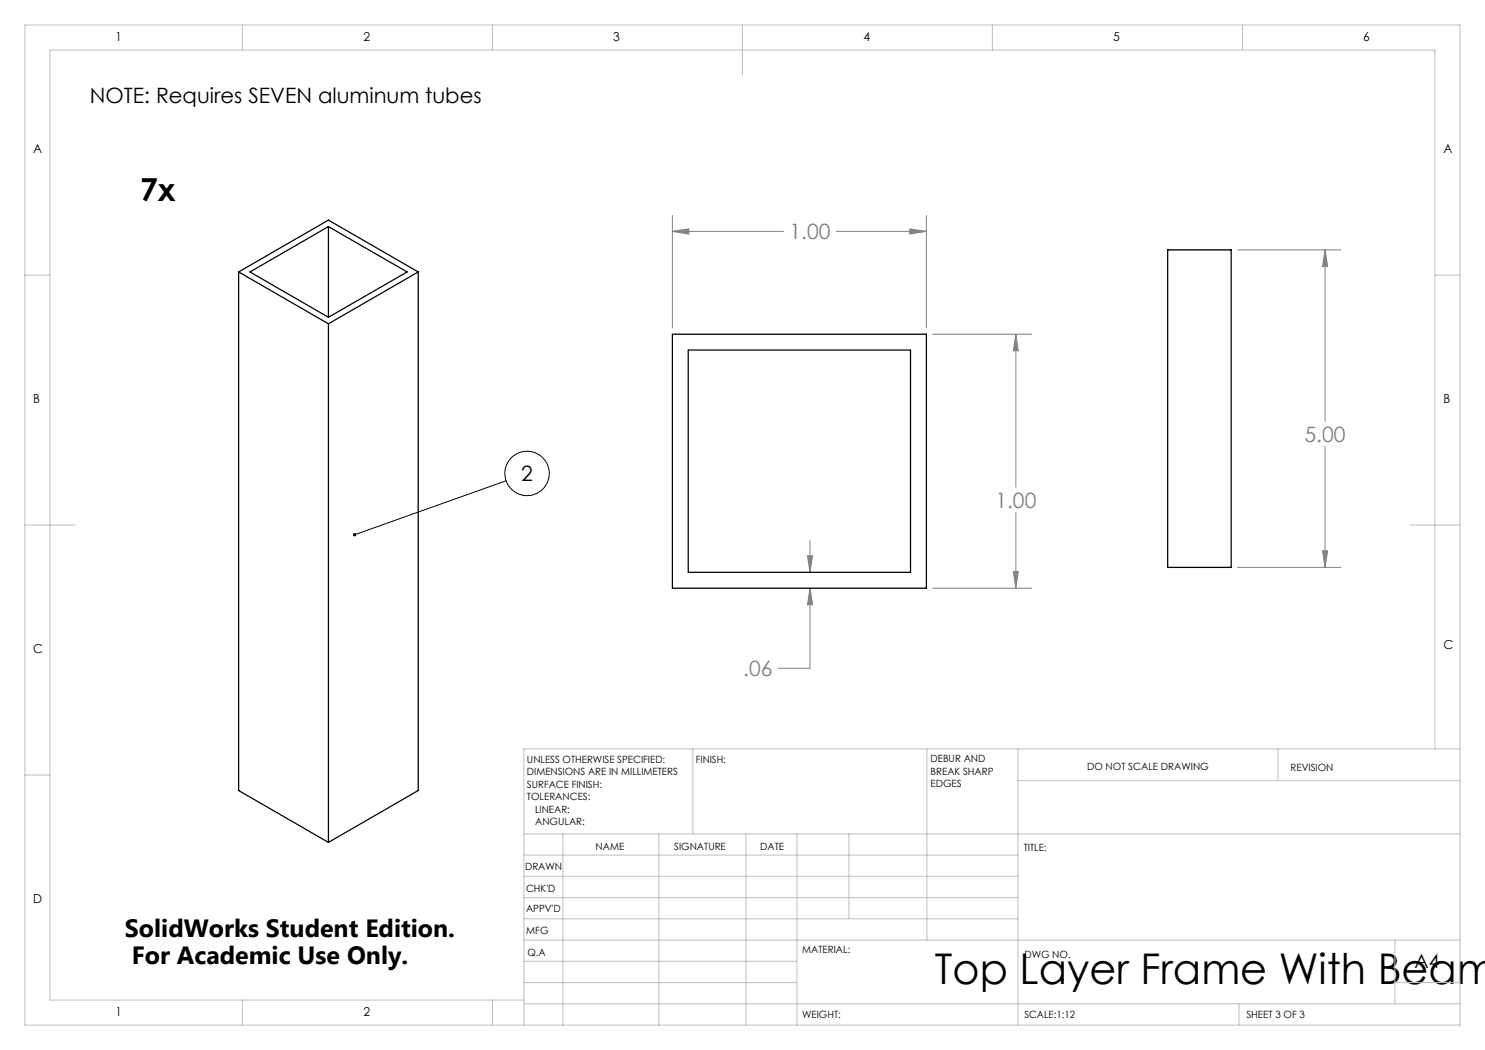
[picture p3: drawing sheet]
<svg xmlns="http://www.w3.org/2000/svg" width="297mm" height="210mm" viewBox="0 0 297 210" stroke-linecap="round" stroke-linejoin="round" font-family="sans-serif">
<g fill="none" stroke="#000" stroke-width=".2">
<path d="M101.2 96.2l-30.3 10.8"/>
<circle cx="105.4" cy="94.7" r="4.4"/>
</g>
<g fill="none" stroke="#808080" stroke-width=".2">
<path d="M134.5 46.3l3.3-.5v1zM134.5 43.1v22.5M134.5 46.3h22.2M167.3 46.3h18M182 45.8l3.3 .5-3.3 .5zM185.3 43.1v22.5M247.5 50h20.7M265 50l.5 3.3h-1zM265 50v34.3M186.5 66.8h19.8M203.2 66.8l.5 3.4h-1zM203.2 66.8v30.6"/>
<path d="M265 89.3v24.2M161.5 111.2h1l-.5 3.3zM162 117.6l.5 3.4h-1zM162 117.6v16.1h-6.4M162 108.1v6.4M186.5 117.6h19.8M202.7 114.3h1l-.5 3.3zM203.2 102.5v15.1M247.5 113.5h20.7M264.5 110.2h1l-.5 3.3z"/>
</g>
<g fill="none" stroke="#c0c0c0" stroke-width=".2">
<path d="M5 5h287v200h-287zM48.5 5v5M98.5 5v5M148.5 5v10M198.5 5v5M248.5 5v5M5 55h5M287 55h5M5 105h10M282 105h10M5 155h5M138.6 149.8v17"/>
<path d="M185.4 149.8v38.2M203.6 149.8v55.2M203.6 156.1h88.4M255.6 149.8v6.3M287 149.8v-139.8h-277v190h94.8M292 149.8h-187.2v55.2M104.8 166.8h187.2M104.8 179.5h98.8M104.8 175.3h98.8M104.8 171h98.8M112.6 166.8v38.2M131.8 166.8v38.2"/>
<path d="M149.2 166.8v38.2M159.4 166.8v38.2M169.8 166.8v17M104.8 183.8h98.8M104.8 196.5h54.6M104.8 192.3h54.6M104.8 188h187.2M279 196.5h13M279 188v12.8M48.5 200v5M98.5 200v5M104.8 200.8h187.2"/>
<path d="M247.8 200.8v4.2"/>
</g>
<path d="M70.7 106.7a.35 .35 0 0 1 .5 0 .35 .35 0 0 1-.1 .6 .35 .35 0 0 1-.5-.2l.3-.1-.3 .1z" fill="#000"/>
<path d="M182 45.8l3.3 .5-3.3 .5zM134.5 46.3l3.3-.5v1zM202.7 114.3h1l-.5 3.3zM203.2 66.8l.5 3.4h-1zM161.5 111.2h1l-.5 3.3zM162 117.6l.5 3.4h-1zM265 50l.5 3.3h-1zM264.5 110.2h1l-.5 3.3z" fill="#808080"/>
<path d="M47.7 54.4l18-10.4 17.9 10.4M47.7 54.4l18 10.4M47.7 54.4v103.7l18 10.4M65.7 45.3l-15.7 9.1 15.7 9.1M65.7 45.3l15.7 9.1-15.7 9.1M65.7 45.3v18.2M83.6 54.4l-17.9 10.4M83.6 54.4v103.7l-17.9 10.4M233.5 50h12.7v63.5h-12.7zM65.7 64.8v103.7M134.5 66.8h50.8v50.8h-50.8zM137.7 70h44.4v44.5h-44.4z" fill="none" stroke="#000" stroke-width=".25"/>
<text font-size="8.5" x="187" y="196.7">Top Layer Frame With Beam</text>
<text font-size="6.3" x="28" y="40.2">7x</text>
<g font-size="5">
<text x="25" y="187.4">SolidWorks Student Edition.</text>
<text x="26.4" y="192.9">For Academic Use Only.</text>
</g>
<g font-size="4.2">
<text x="18" y="20.7">NOTE: Requires SEVEN aluminum tubes</text>
<text x="104.3" y="96.2">2</text>
</g>
<g font-size="4.2" fill="#808080">
<text x="157.9" y="47.9">1.00</text>
<text x="260.9" y="88.4">5.00</text>
<text x="199.1" y="101.5">1.00</text>
<text x="148.6" y="135.2">.06</text>
</g>
<text font-size="3.9" x="282.9" y="193.6">A4</text>
<g font-size="2.5">
<text x="23.1" y="8.2">1</text>
<text x="72.7" y="8.2">2</text>
<text x="122.7" y="8.2">3</text>
<text x="172.7" y="8.2">4</text>
<text x="222.7" y="8.2">5</text>
<text x="272.7" y="8.2">6</text>
<text x="6.7" y="30.7">A</text>
<text x="288.7" y="30.7">A</text>
<text x="6.7" y="80.7">B</text>
<text x="288.7" y="80.7">B</text>
<text x="6.7" y="130.7">C</text>
<text x="288.7" y="129.7">C</text>
<text x="6.7" y="180.7">D</text>
<text x="23.1" y="203.2">1</text>
<text x="72.7" y="203.2">2</text>
</g>
<g font-size="2">
<text x="105.4" y="152.6">UNLESS OTHERWISE SPECIFIED:</text>
<text x="105.4" y="155.1">DIMENSIONS ARE IN MILLIMETERS</text>
<text x="139.2" y="152.6">FINISH:</text>
<text x="186.1" y="152.5">DEBUR AND</text>
<text x="186.1" y="155">BREAK SHARP</text>
<text x="217.4" y="154">DO NOT SCALE DRAWING</text>
<text x="258.1" y="154.2">REVISION</text>
<text x="105.4" y="157.6">SURFACE FINISH:</text>
<text x="105.4" y="160.1">TOLERANCES:</text>
<text x="186.1" y="157.5">EDGES</text>
<text x="107" y="162.6">LINEAR:</text>
<text x="107" y="165.1">ANGULAR:</text>
<text x="119.1" y="170">NAME</text>
<text x="134.8" y="169.9">SIGNATURE</text>
<text x="152" y="169.9">DATE</text>
<text x="204.8" y="170.2">TITLE:</text>
<text x="105" y="174.1">DRAWN</text>
<text x="105.2" y="178.3">CHK'D</text>
<text x="105.2" y="182.4">APPV'D</text>
<text x="105.3" y="186.8">MFG</text>
<text x="105.5" y="191.1">Q.A</text>
<text x="160.5" y="190.5">MATERIAL:</text>
<text x="204.9" y="191.6">DWG NO.</text>
<text x="160.4" y="203.5">WEIGHT:</text>
<text x="204.9" y="203.6">SCALE:1:12</text>
<text x="249.3" y="203.6">SHEET 3 OF 3</text>
</g>
</svg>
